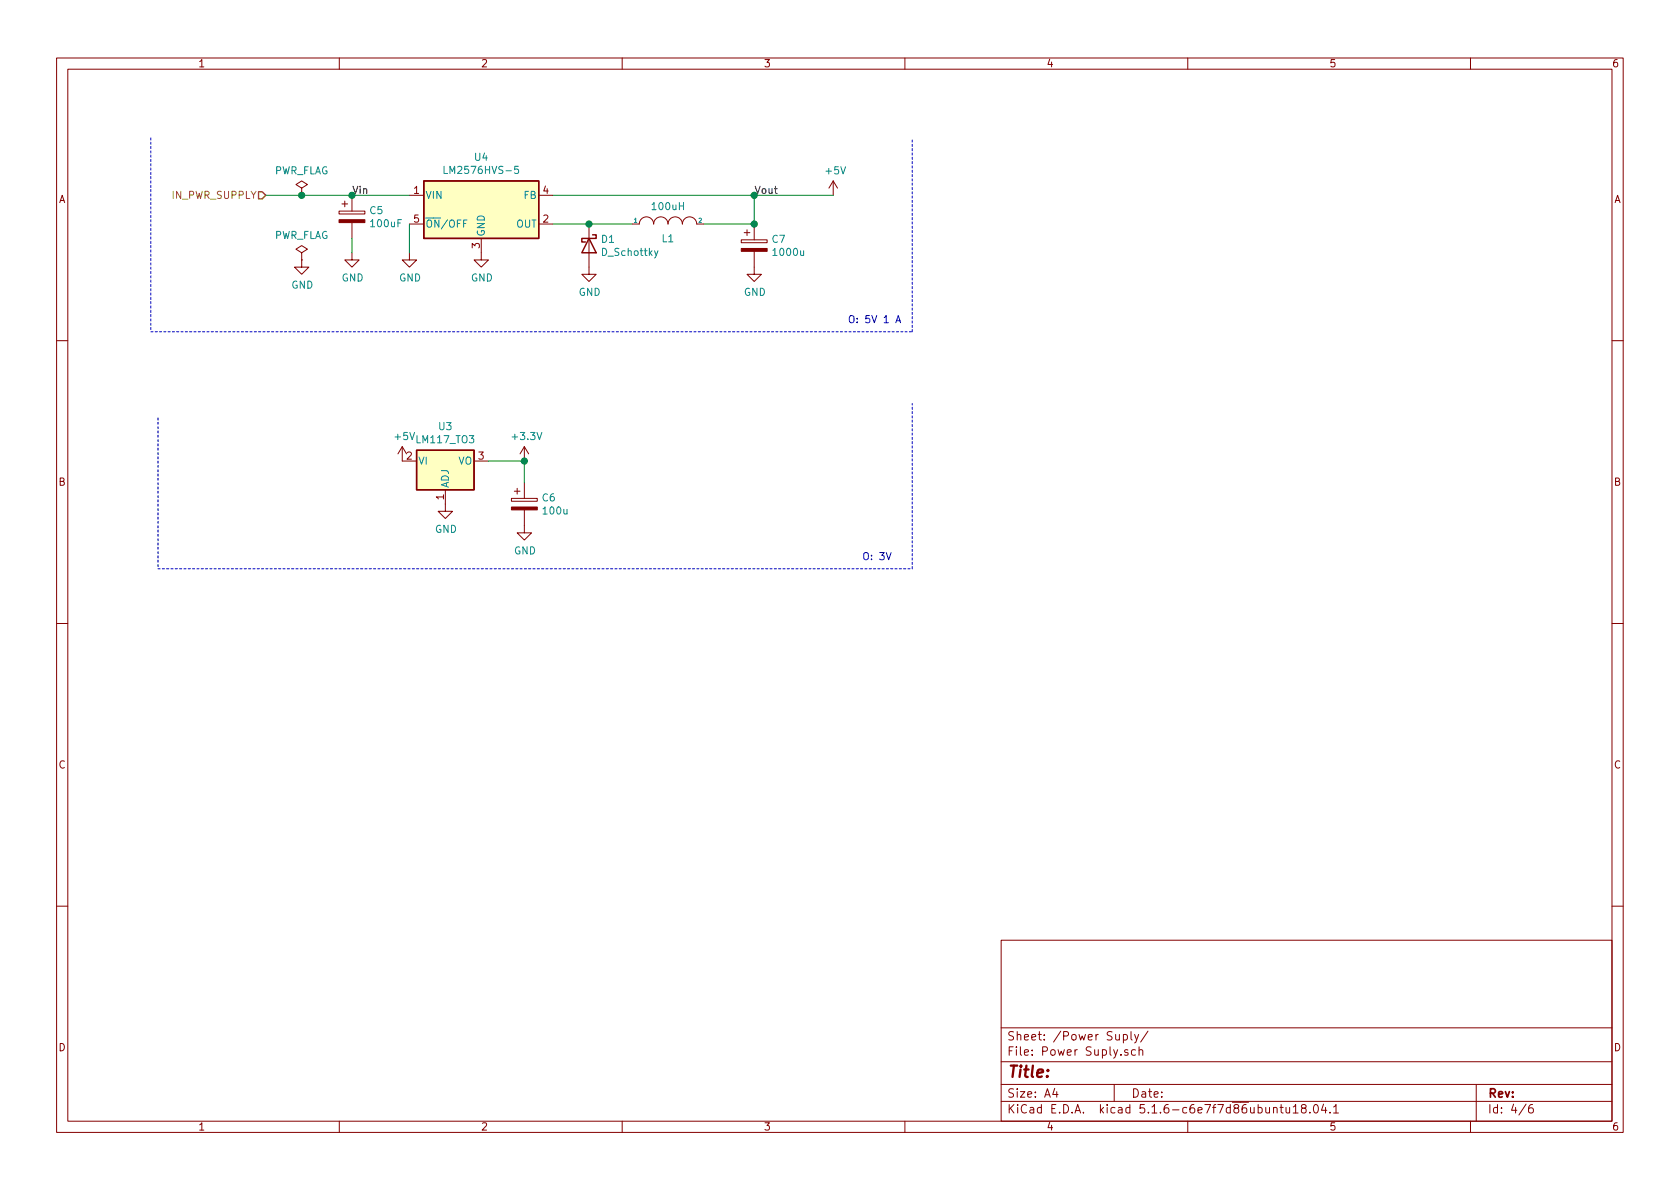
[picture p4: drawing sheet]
EESchema Schematic File Version 4
EELAYER 30 0
EELAYER END
$Descr A4 11693 8268
encoding utf-8
Sheet 4 6
Title ""
Date ""
Rev ""
Comp ""
Comment1 ""
Comment2 ""
Comment3 ""
Comment4 ""
$EndDescr
Text HLabel 1850 1350 0    50   Input ~ 0
IN_PWR_SUPPLY
$Comp
L Regulator_Switching:LM2576HVS-5 U4
U 1 1
P 3350 1450
F 0 "U4" H 3350 1817 50  0000 C CNN
F 1 "LM2576HVS-5" H 3350 1726 50  0000 C CNN
F 2 "Package_TO_SOT_SMD:TO-263-5_TabPin3" H 3350 1200 50  0001 L CIN
F 3 "http://www.ti.com/lit/ds/symlink/lm2576.pdf" H 3350 1450 50  0001 C CNN
	1    3350 1450
	1    0    0    -1  
$EndComp
$Comp
L power:GND #PWR031
U 1 1
P 2850 1750
F 0 "#PWR031" H 2850 1500 50  0001 C CNN
F 1 "GND" H 2855 1577 50  0000 C CNN
F 2 "" H 2850 1750 50  0001 C CNN
F 3 "" H 2850 1750 50  0001 C CNN
	1    2850 1750
	1    0    0    -1  
$EndComp
$Comp
L power:GND #PWR033
U 1 1
P 3350 1750
F 0 "#PWR033" H 3350 1500 50  0001 C CNN
F 1 "GND" H 3355 1577 50  0000 C CNN
F 2 "" H 3350 1750 50  0001 C CNN
F 3 "" H 3350 1750 50  0001 C CNN
	1    3350 1750
	1    0    0    -1  
$EndComp
$Comp
L Device:CP C7
U 1 1
P 5250 1700
F 0 "C7" H 5368 1746 50  0000 L CNN
F 1 "1000u" H 5368 1655 50  0000 L CNN
F 2 "Capacitor_Tantalum_SMD:CP_EIA-1608-08_AVX-J" H 5288 1550 50  0001 C CNN
F 3 "~" H 5250 1700 50  0001 C CNN
	1    5250 1700
	1    0    0    -1  
$EndComp
$Comp
L pspice:INDUCTOR L1
U 1 1
P 4650 1550
F 0 "L1" H 4650 1450 50  0000 C CNN
F 1 "100uH" H 4650 1674 50  0000 C CNN
F 2 "Inductor_SMD:L_12x12mm_H6mm" H 4650 1550 50  0001 C CNN
F 3 "~" H 4650 1550 50  0001 C CNN
	1    4650 1550
	1    0    0    -1  
$EndComp
Wire Wire Line
	4900 1550 5250 1550
$Comp
L power:GND #PWR036
U 1 1
P 4100 1850
F 0 "#PWR036" H 4100 1600 50  0001 C CNN
F 1 "GND" H 4105 1677 50  0000 C CNN
F 2 "" H 4100 1850 50  0001 C CNN
F 3 "" H 4100 1850 50  0001 C CNN
	1    4100 1850
	1    0    0    -1  
$EndComp
$Comp
L power:GND #PWR037
U 1 1
P 5250 1850
F 0 "#PWR037" H 5250 1600 50  0001 C CNN
F 1 "GND" H 5255 1677 50  0000 C CNN
F 2 "" H 5250 1850 50  0001 C CNN
F 3 "" H 5250 1850 50  0001 C CNN
	1    5250 1850
	1    0    0    -1  
$EndComp
Wire Wire Line
	2450 1350 2850 1350
$Comp
L power:GND #PWR029
U 1 1
P 2450 1750
F 0 "#PWR029" H 2450 1500 50  0001 C CNN
F 1 "GND" H 2455 1577 50  0000 C CNN
F 2 "" H 2450 1750 50  0001 C CNN
F 3 "" H 2450 1750 50  0001 C CNN
	1    2450 1750
	1    0    0    -1  
$EndComp
Wire Wire Line
	2450 1350 2100 1350
Connection ~ 2450 1350
Wire Wire Line
	5250 1350 5250 1550
Wire Wire Line
	3850 1350 5250 1350
Connection ~ 5250 1550
Wire Wire Line
	2850 1550 2850 1750
Wire Wire Line
	2450 1650 2450 1750
Wire Wire Line
	3850 1550 4100 1550
$Comp
L Device:D_Schottky D1
U 1 1
P 4100 1700
F 0 "D1" V 4054 1780 50  0000 L CNN
F 1 "D_Schottky" V 4145 1780 50  0000 L CNN
F 2 "Diode_SMD:D_SMC" H 4100 1700 50  0001 C CNN
F 3 "~" H 4100 1700 50  0001 C CNN
	1    4100 1700
	0    1    1    0   
$EndComp
Connection ~ 4100 1550
Wire Wire Line
	4100 1550 4400 1550
$Comp
L Device:CP C5
U 1 1
P 2450 1500
F 0 "C5" H 2568 1546 50  0000 L CNN
F 1 "100uF" H 2568 1455 50  0000 L CNN
F 2 "Capacitor_Tantalum_SMD:CP_EIA-1608-08_AVX-J" H 2488 1350 50  0001 C CNN
F 3 "~" H 2450 1500 50  0001 C CNN
	1    2450 1500
	1    0    0    -1  
$EndComp
Text Label 2450 1350 0    50   ~ 0
Vin
Text Label 5250 1350 0    50   ~ 0
Vout
Wire Wire Line
	5250 1350 5800 1350
Connection ~ 5250 1350
$Comp
L power:PWR_FLAG #FLG01
U 1 1
P 2100 1350
F 0 "#FLG01" H 2100 1425 50  0001 C CNN
F 1 "PWR_FLAG" H 2100 1523 50  0000 C CNN
F 2 "" H 2100 1350 50  0001 C CNN
F 3 "~" H 2100 1350 50  0001 C CNN
	1    2100 1350
	1    0    0    -1  
$EndComp
Connection ~ 2100 1350
Wire Wire Line
	2100 1350 1850 1350
$Comp
L power:PWR_FLAG #FLG02
U 1 1
P 2100 1800
F 0 "#FLG02" H 2100 1875 50  0001 C CNN
F 1 "PWR_FLAG" H 2100 1973 50  0000 C CNN
F 2 "" H 2100 1800 50  0001 C CNN
F 3 "~" H 2100 1800 50  0001 C CNN
	1    2100 1800
	1    0    0    -1  
$EndComp
$Comp
L power:GND #PWR028
U 1 1
P 2100 1800
F 0 "#PWR028" H 2100 1550 50  0001 C CNN
F 1 "GND" H 2105 1627 50  0000 C CNN
F 2 "" H 2100 1800 50  0001 C CNN
F 3 "" H 2100 1800 50  0001 C CNN
	1    2100 1800
	1    0    0    -1  
$EndComp
$Comp
L power:+5V #PWR038
U 1 1
P 5800 1350
F 0 "#PWR038" H 5800 1200 50  0001 C CNN
F 1 "+5V" H 5815 1523 50  0000 C CNN
F 2 "" H 5800 1350 50  0001 C CNN
F 3 "" H 5800 1350 50  0001 C CNN
	1    5800 1350
	1    0    0    -1  
$EndComp
$Comp
L Regulator_Linear:LM117_TO3 U3
U 1 1
P 3100 3200
F 0 "U3" H 3100 3442 50  0000 C CNN
F 1 "LM117_TO3" H 3100 3351 50  0000 C CNN
F 2 "Package_TO_SOT_SMD:SOT-223-3_TabPin2" H 3100 3400 50  0001 C CIN
F 3 "http://www.ti.com/lit/ds/symlink/lm317.pdf" H 3100 3200 50  0001 C CNN
	1    3100 3200
	1    0    0    -1  
$EndComp
$Comp
L power:+5V #PWR030
U 1 1
P 2800 3200
F 0 "#PWR030" H 2800 3050 50  0001 C CNN
F 1 "+5V" H 2815 3373 50  0000 C CNN
F 2 "" H 2800 3200 50  0001 C CNN
F 3 "" H 2800 3200 50  0001 C CNN
	1    2800 3200
	1    0    0    -1  
$EndComp
$Comp
L power:GND #PWR032
U 1 1
P 3100 3500
F 0 "#PWR032" H 3100 3250 50  0001 C CNN
F 1 "GND" H 3105 3327 50  0000 C CNN
F 2 "" H 3100 3500 50  0001 C CNN
F 3 "" H 3100 3500 50  0001 C CNN
	1    3100 3500
	1    0    0    -1  
$EndComp
Wire Wire Line
	3400 3200 3650 3200
Wire Wire Line
	3650 3200 3650 3350
$Comp
L Device:CP C6
U 1 1
P 3650 3500
F 0 "C6" H 3768 3546 50  0000 L CNN
F 1 "100u" H 3768 3455 50  0000 L CNN
F 2 "Capacitor_Tantalum_SMD:CP_EIA-1608-08_AVX-J" H 3688 3350 50  0001 C CNN
F 3 "~" H 3650 3500 50  0001 C CNN
	1    3650 3500
	1    0    0    -1  
$EndComp
$Comp
L power:GND #PWR035
U 1 1
P 3650 3650
F 0 "#PWR035" H 3650 3400 50  0001 C CNN
F 1 "GND" H 3655 3477 50  0000 C CNN
F 2 "" H 3650 3650 50  0001 C CNN
F 3 "" H 3650 3650 50  0001 C CNN
	1    3650 3650
	1    0    0    -1  
$EndComp
$Comp
L power:+3.3V #PWR034
U 1 1
P 3650 3200
F 0 "#PWR034" H 3650 3050 50  0001 C CNN
F 1 "+3.3V" H 3665 3373 50  0000 C CNN
F 2 "" H 3650 3200 50  0001 C CNN
F 3 "" H 3650 3200 50  0001 C CNN
	1    3650 3200
	1    0    0    -1  
$EndComp
Connection ~ 3650 3200
Wire Notes Line
	1050 950  1050 2300
Wire Notes Line
	1050 2300 6350 2300
Wire Notes Line
	6350 2300 6350 950 
Wire Notes Line
	1100 2900 1100 3950
Wire Notes Line
	1100 3950 6350 3950
Wire Notes Line
	6350 3950 6350 2800
Text Notes 5900 2250 0    50   ~ 0
O: 5V 1 A
Text Notes 6000 3900 0    50   ~ 0
O: 3V 
$EndSCHEMATC
